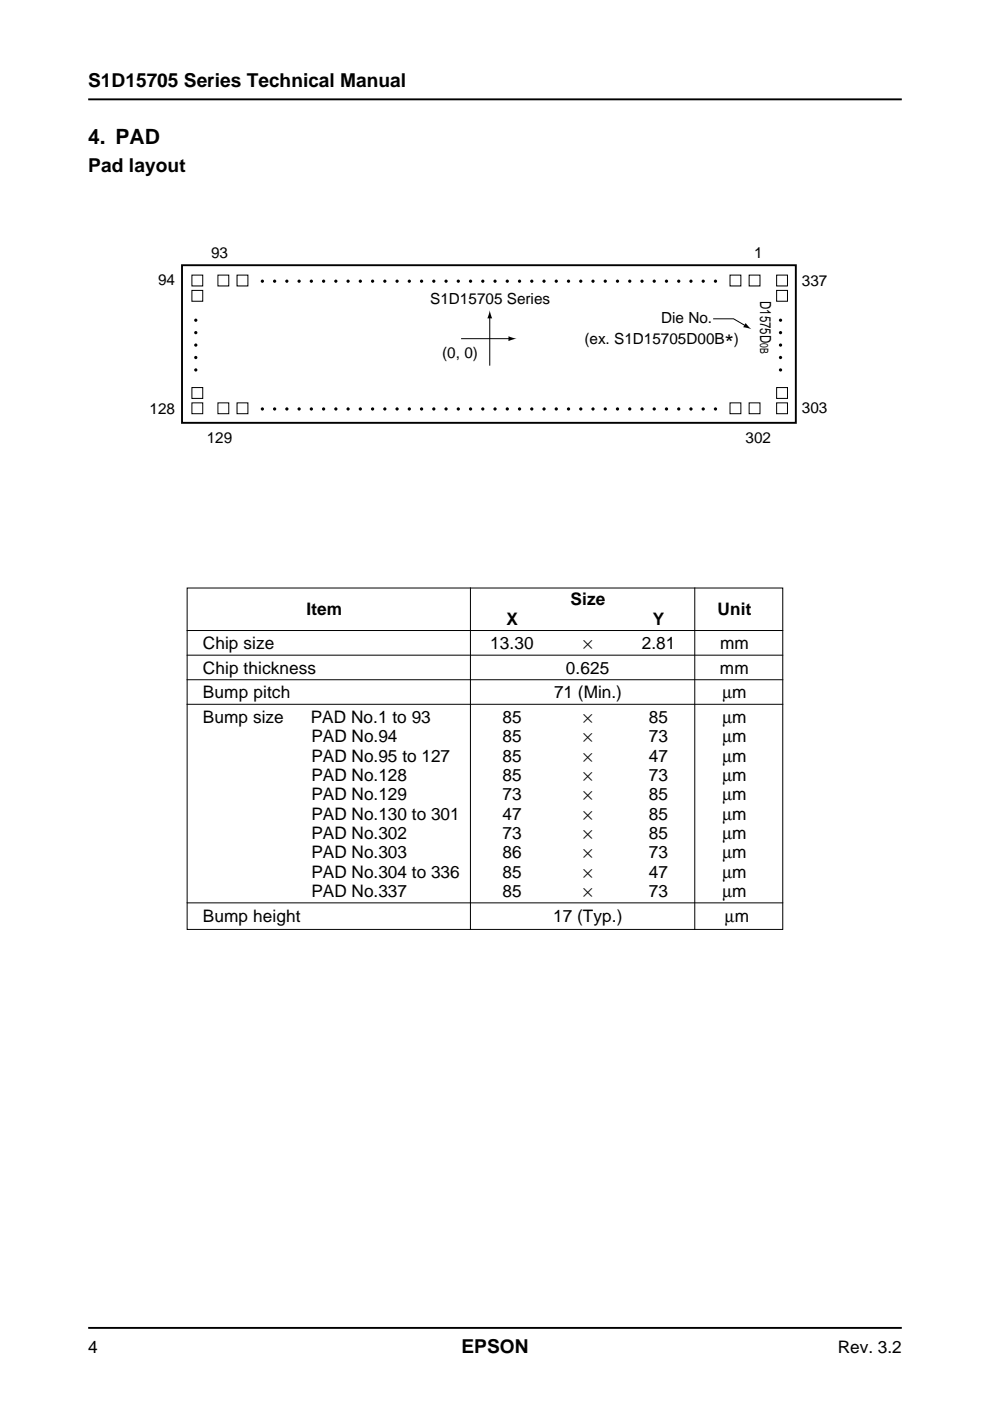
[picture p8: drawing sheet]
<svg xmlns="http://www.w3.org/2000/svg" width="210mm" height="297mm" viewBox="0 0 210 297" stroke-linecap="round" stroke-linejoin="round" font-family="sans-serif">
<path d="M18.7 21.1h172.5M18.7 281.5h172.5" fill="none" stroke="#000" stroke-width=".4"/>
<g fill="none" stroke="#000" stroke-width=".21">
<path d="M40.7 58.3h2.3v2.3h-2.3zM46.2 58.3h2.3v2.3h-2.3zM50.3 58.3h2.3v2.3h-2.3zM154.8 58.3h2.3v2.3h-2.3zM158.8 58.3h2.3v2.3h-2.3zM164.7 58.3h2.3v2.3h-2.3zM40.7 61.6h2.3v2.3h-2.3zM97.8 71.8h10.4M103.8 67.2v10.3M151.2 67.6h4.3l2.6 1.5M164.7 61.6h2.3v2.3h-2.3zM40.7 82.2h2.3v2.3h-2.3z"/>
<path d="M40.7 85.4h2.3v2.3h-2.3zM46.2 85.4h2.3v2.3h-2.3zM50.3 85.4h2.3v2.3h-2.3zM154.8 85.4h2.3v2.3h-2.3zM158.8 85.4h2.3v2.3h-2.3zM164.7 85.4h2.3v2.3h-2.3zM164.7 82.2h2.3v2.3h-2.3zM39.6 133.7h126.5M39.6 138.9h126.5M39.7 124.7h126.3v72.4h-126.3zM99.7 124.6v72.6M147.3 124.6v72.6"/>
<path d="M39.6 144.1h126.5M39.6 149.3h126.5M39.6 191.4h126.5"/>
</g>
<g fill="#000">
<path d="M103.8 65.8l.6 1.7h-1.1zM107.8 71.3l1.7 .5-1.7 .5zM158.1 68.5l1.2 1.3-1.7-.4z"/>
<circle cx="55.6" cy="59.6" r=".34"/>
<circle cx="58.2" cy="59.6" r=".34"/>
<circle cx="60.8" cy="59.6" r=".34"/>
<circle cx="63.4" cy="59.6" r=".34"/>
<circle cx="66" cy="59.6" r=".34"/>
<circle cx="68.6" cy="59.6" r=".34"/>
<circle cx="71.2" cy="59.6" r=".34"/>
<circle cx="73.8" cy="59.6" r=".34"/>
<circle cx="76.4" cy="59.6" r=".34"/>
<circle cx="79" cy="59.6" r=".34"/>
<circle cx="81.6" cy="59.6" r=".34"/>
<circle cx="84.2" cy="59.6" r=".34"/>
<circle cx="86.8" cy="59.6" r=".34"/>
<circle cx="89.4" cy="59.6" r=".35"/>
<circle cx="92" cy="59.6" r=".34"/>
<circle cx="94.6" cy="59.6" r=".34"/>
<circle cx="97.2" cy="59.6" r=".34"/>
<circle cx="99.8" cy="59.6" r=".34"/>
<circle cx="102.4" cy="59.6" r=".34"/>
<circle cx="105" cy="59.6" r=".34"/>
<circle cx="107.6" cy="59.6" r=".34"/>
<circle cx="110.2" cy="59.6" r=".35"/>
<circle cx="112.7" cy="59.6" r=".35"/>
<circle cx="115.3" cy="59.6" r=".34"/>
<circle cx="117.9" cy="59.6" r=".34"/>
<circle cx="120.5" cy="59.6" r=".34"/>
<circle cx="123.1" cy="59.6" r=".35"/>
<circle cx="125.7" cy="59.6" r=".34"/>
<circle cx="128.3" cy="59.6" r=".34"/>
<circle cx="130.9" cy="59.6" r=".34"/>
<circle cx="133.5" cy="59.6" r=".34"/>
<circle cx="136.1" cy="59.6" r=".34"/>
<circle cx="138.7" cy="59.6" r=".34"/>
<circle cx="141.3" cy="59.6" r=".34"/>
<circle cx="143.9" cy="59.6" r=".34"/>
<circle cx="146.5" cy="59.6" r=".34"/>
<circle cx="149.1" cy="59.6" r=".34"/>
<circle cx="151.7" cy="59.6" r=".34"/>
<circle cx="41.5" cy="78.4" r=".35"/>
<circle cx="41.5" cy="73.2" r=".35"/>
<circle cx="41.5" cy="75.8" r=".35"/>
<circle cx="41.5" cy="70.5" r=".35"/>
<circle cx="41.5" cy="67.9" r=".35"/>
<circle cx="165.5" cy="78.4" r=".35"/>
<circle cx="165.5" cy="67.9" r=".34"/>
<circle cx="165.5" cy="73.2" r=".35"/>
<circle cx="165.5" cy="75.8" r=".35"/>
<circle cx="165.5" cy="70.5" r=".34"/>
<circle cx="55.6" cy="86.7" r=".34"/>
<circle cx="58.2" cy="86.7" r=".34"/>
<circle cx="60.8" cy="86.7" r=".34"/>
<circle cx="63.4" cy="86.7" r=".34"/>
<circle cx="66" cy="86.7" r=".34"/>
<circle cx="68.6" cy="86.7" r=".34"/>
<circle cx="71.2" cy="86.7" r=".34"/>
<circle cx="73.8" cy="86.7" r=".34"/>
<circle cx="76.4" cy="86.7" r=".34"/>
<circle cx="79" cy="86.7" r=".34"/>
<circle cx="81.6" cy="86.7" r=".34"/>
<circle cx="84.2" cy="86.7" r=".34"/>
<circle cx="86.8" cy="86.7" r=".34"/>
<circle cx="89.4" cy="86.7" r=".34"/>
<circle cx="92" cy="86.7" r=".34"/>
<circle cx="94.6" cy="86.7" r=".34"/>
<circle cx="97.2" cy="86.7" r=".34"/>
<circle cx="99.8" cy="86.7" r=".34"/>
<circle cx="102.4" cy="86.7" r=".34"/>
<circle cx="105" cy="86.7" r=".34"/>
<circle cx="107.6" cy="86.7" r=".34"/>
<circle cx="110.2" cy="86.7" r=".34"/>
<circle cx="112.7" cy="86.7" r=".34"/>
<circle cx="115.3" cy="86.7" r=".34"/>
<circle cx="117.9" cy="86.7" r=".34"/>
<circle cx="120.5" cy="86.7" r=".34"/>
<circle cx="123.1" cy="86.7" r=".35"/>
<circle cx="125.7" cy="86.7" r=".34"/>
<circle cx="128.3" cy="86.7" r=".34"/>
<circle cx="130.9" cy="86.7" r=".34"/>
<circle cx="133.5" cy="86.7" r=".34"/>
<circle cx="136.1" cy="86.7" r=".34"/>
<circle cx="138.7" cy="86.7" r=".34"/>
<circle cx="141.3" cy="86.7" r=".34"/>
<circle cx="143.9" cy="86.7" r=".34"/>
<circle cx="146.5" cy="86.7" r=".34"/>
<circle cx="149.1" cy="86.7" r=".34"/>
<circle cx="151.7" cy="86.7" r=".34"/>
</g>
<path d="M38.6 56.2h130.1v33.4h-130.1z" fill="none" stroke="#000" stroke-width=".41"/>
<text font-size="4.9" x="153.7" y="74.5">*</text>
<text font-size="4.5" x="18.7" y="30.5">4. PAD</text>
<g font-size="4.1">
<text x="18.7" y="18.3">S1D15705 Series Technical Manual</text>
<text x="18.7" y="36.5">Pad layout</text>
<text x="97.9" y="286.9">EPSON</text>
</g>
<g font-size="3.7">
<text x="65" y="130.4">Item</text>
<text x="121" y="128.3">Size</text>
<text x="152.1" y="130.4">Unit</text>
<text x="43" y="137.6">Chip size</text>
<text x="103.9" y="137.6">13.30</text>
<text x="107.4" y="132.4">X</text>
<text x="123.7" y="137.6">×</text>
<text x="136.1" y="137.6">2.81</text>
<text x="138.4" y="132.4">Y</text>
<text x="152.7" y="137.6">mm</text>
<text x="43" y="142.9">Chip thickness</text>
<text x="120" y="142.9">0.625</text>
<text x="152.7" y="142.9">mm</text>
<text x="43" y="148.1">Bump pitch</text>
<text x="117.5" y="148.1">71 (Min.)</text>
<text x="153.2" y="148.1">µm</text>
<text x="43" y="153.3">Bump size</text>
<text x="65.9" y="153.3">PAD No.1 to 93</text>
<text x="106.5" y="153.3">85</text>
<text x="123.7" y="153.3">×</text>
<text x="137.6" y="153.3">85</text>
<text x="153.2" y="153.3">µm</text>
<text x="66" y="157.4">PAD No.94</text>
<text x="66" y="161.5">PAD No.95 to 127</text>
<text x="106.6" y="161.5">85</text>
<text x="106.6" y="157.4">85</text>
<text x="123.7" y="157.4">×</text>
<text x="123.7" y="161.5">×</text>
<text x="137.6" y="157.4">73</text>
<text x="137.6" y="161.5">47</text>
<text x="153.2" y="157.4">µm</text>
<text x="153.2" y="161.5">µm</text>
<text x="66" y="165.6">PAD No.128</text>
<text x="106.6" y="165.6">85</text>
<text x="123.7" y="165.6">×</text>
<text x="137.6" y="165.6">73</text>
<text x="153.2" y="165.6">µm</text>
<text x="66" y="169.7">PAD No.129</text>
<text x="66" y="173.8">PAD No.130 to 301</text>
<text x="106.6" y="173.8">47</text>
<text x="106.6" y="169.7">73</text>
<text x="123.7" y="169.7">×</text>
<text x="123.7" y="173.8">×</text>
<text x="137.6" y="169.7">85</text>
<text x="137.6" y="173.8">85</text>
<text x="153.2" y="169.7">µm</text>
<text x="153.2" y="173.8">µm</text>
<text x="66" y="177.9">PAD No.302</text>
<text x="106.6" y="177.9">73</text>
<text x="123.7" y="177.9">×</text>
<text x="137.6" y="177.9">85</text>
<text x="153.2" y="177.9">µm</text>
<text x="66" y="182">PAD No.303</text>
<text x="106.6" y="182">86</text>
<text x="123.7" y="182">×</text>
<text x="137.6" y="182">73</text>
<text x="153.2" y="182">µm</text>
<text x="66" y="190.2">PAD No.337</text>
<text x="66" y="186.1">PAD No.304 to 336</text>
<text x="106.6" y="186.1">85</text>
<text x="106.6" y="190.2">85</text>
<text x="123.7" y="190.2">×</text>
<text x="123.7" y="186.1">×</text>
<text x="137.6" y="190.2">73</text>
<text x="137.6" y="186.1">47</text>
<text x="153.2" y="190.2">µm</text>
<text x="153.2" y="186.1">µm</text>
<text x="43" y="195.4">Bump height</text>
<text x="117.3" y="195.4">17 (Typ.)</text>
<text x="153.7" y="195.4">µm</text>
<text x="18.7" y="286.9">4</text>
<text x="177.6" y="286.9">Rev. 3.2</text>
</g>
<g font-size="3.2">
<text x="44.7" y="54.6">93</text>
<text x="159.9" y="54.6">1</text>
<text x="33.5" y="60.5">94</text>
<text x="91.2" y="64.6">S1D15705 Series</text>
<text x="161.2" y="63.8" transform="rotate(90 161.2 63.8)">D1575D</text>
<text x="170" y="60.7">337</text>
<text x="140.2" y="68.6">Die No.</text>
<text x="93.8" y="75.8">(0, 0)</text>
<text x="123.9" y="72.9">(ex. S1D15705D00B )</text>
<text x="31.7" y="87.7">128</text>
<text x="170" y="87.5">303</text>
<text x="43.8" y="94">129</text>
<text x="158.1" y="94">302</text>
</g>
<text font-size="2.4" x="161.2" y="72.7" transform="rotate(90 161.2 72.7)">0B</text>
</svg>
